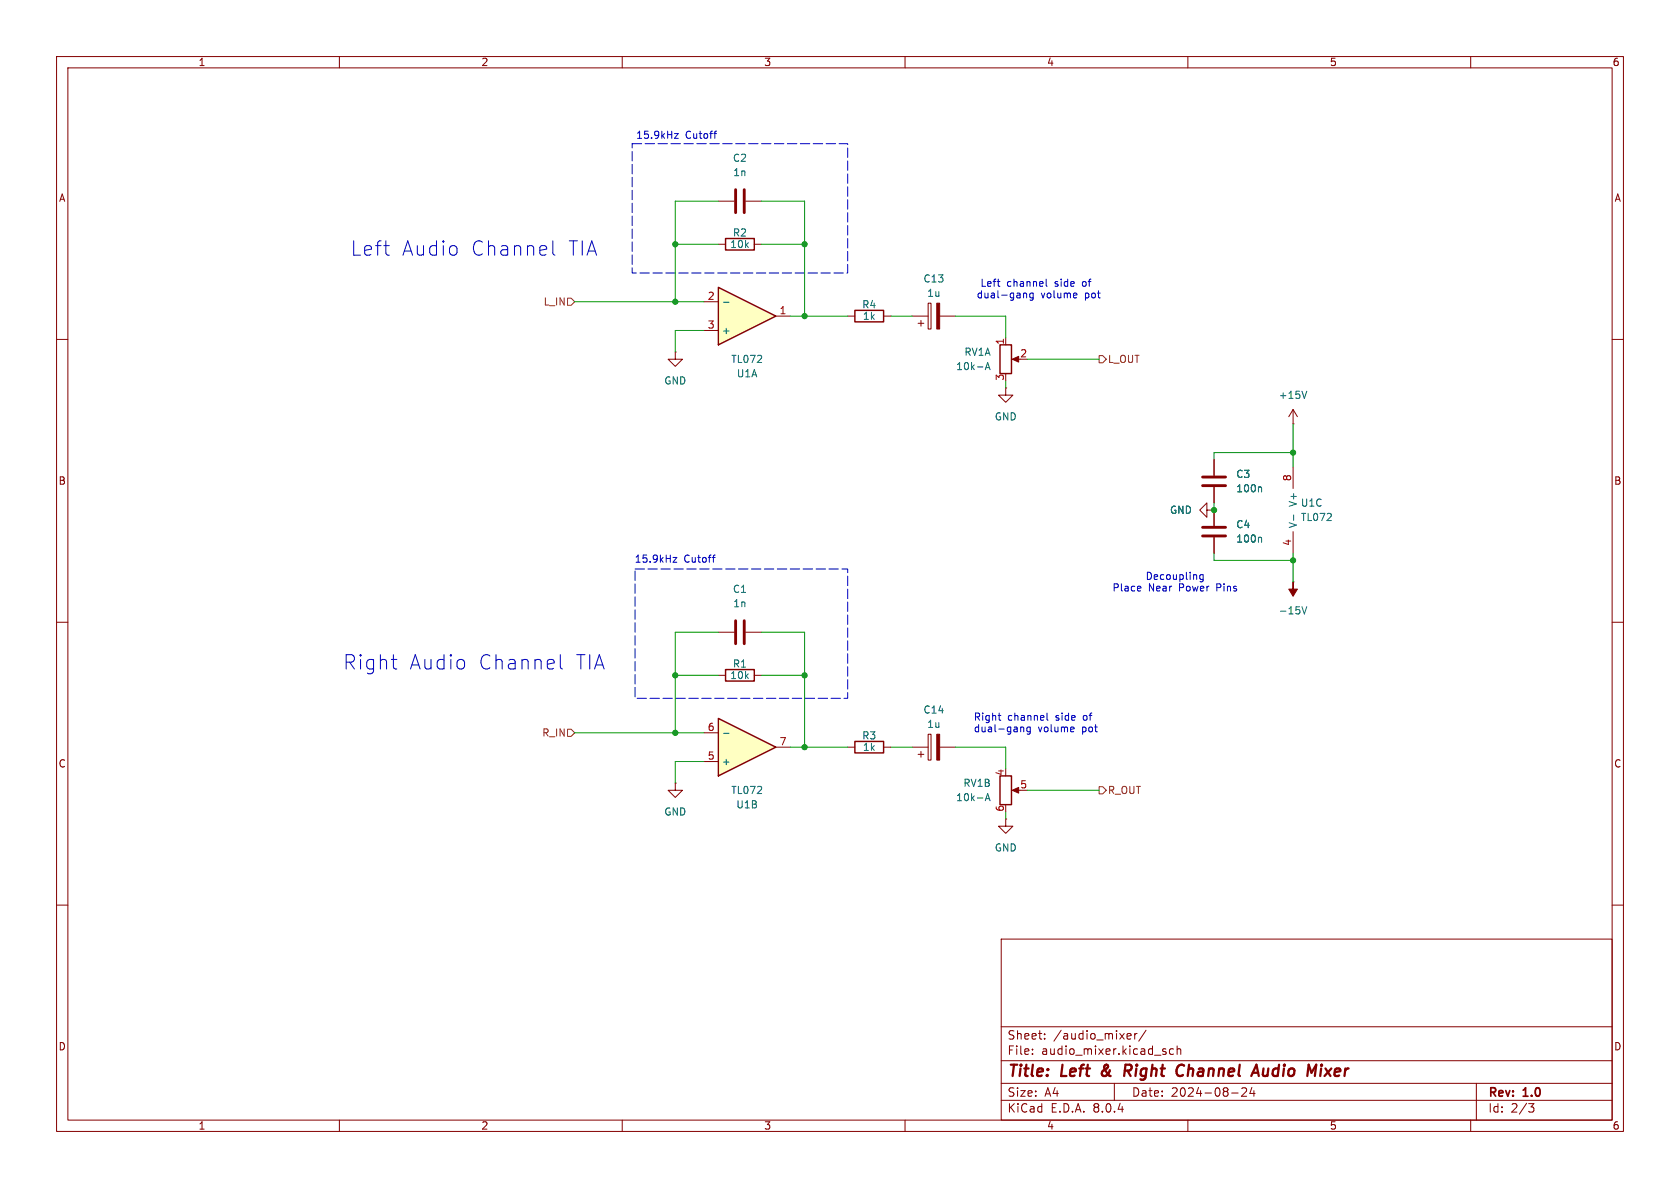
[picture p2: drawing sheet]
<svg xmlns="http://www.w3.org/2000/svg" width="297mm" height="210mm" viewBox="0 0 297 210" stroke-linecap="round" stroke-linejoin="round" font-family="sans-serif">
<g fill="none" stroke="#840000" stroke-width=".18">
<path d="M10 10h277v190h-277zM12 12h273v186h-273zM60 10v2M110 10v2M160 10v2M210 10v2M260 10v2M10 60h2M285 60h2M10 110h2M228.6 102.9h.1M285 110h2"/>
<path d="M179.3 139.7h1M10 160h2M177.8 144.8v1.3h1.3l-1.3 1.2-1.3-1.2h1.3M177.8 144.8h.1M285 160h2M177 166h108v32h-108zM60 198v2M110 198v2M160 198v2M177 194.5h108M177 191.5h108M177 187.5h108"/>
<path d="M177 181.5h108M182.5 186.3v.1M182.5 185.5v.1M184.7 183.6v.1M184.7 182.8v.1M197 191.5v3M199.5 182.7l.4 .1 .1 .3-.8 .1M199.9 183.6l-.4 .1M200.6 182.7v1M201 182.7l-.3 .1-.1 .2M202.6 182.1l-1.3 2M205.7 185.9l.4 .1 .1 .2-.2 .2h-.3"/>
<path d="M205.7 185.4l.4 .1M207.5 185.5l-.5-.1-.3 .3v.4l.2 .2h.6M208.1 185.5l.2-.1 .4 .1v.9M208.1 184.9v1.5M210 198v2M217.7 193.2h1.2M219.5 192.4l.6-.1 .2 .1 .1 .3-.9 1.1h.9M221.3 192.2l-.3 1.1h.9M221.7 192.8v1M260 198v2M261 191.5v6.5M270.2 195.1h1l-.5 .6 .4 .1 .1 .5-.3 .3h-.4"/>
</g>
<path d="M194.9 189.4a.53 .53 0 0 0 0 .7M199.3 189.3l.6 .9M199.7 188.2h-.7l-.3 2M199.8 189.2l-1 .1M208.5 188.3a.67 .67 0 0 1 .8 .1M209.1 190l-.4 .2M223.4 188.9l-.1 1.2 .2 .1 .5-.1M233.6 188.2l.1 .1-.1 .1M234.3 188.9l.9 1.3M235.4 188.9l-1.2 1.3" fill="none" stroke="#840000" stroke-width=".4"/>
<g fill="#840000" stroke="#840000" stroke-width=".18">
<path d="M228.6 102.9v1.2h.8l-.8 1.3-.8-1.3h.8z"/>
<path d="M178.9 139.7l1.2-.5v1z"/>
</g>
<path d="M230.2 107.3l.4 1.2 .4-1.2M174.2 141.5l.4-1.2 .4 1.2M174.3 141.2h.6" fill="none" stroke="#006464" stroke-width=".18"/>
<path d="M176.8 137.2h2v5h-2z" fill="none" stroke="#840000" stroke-width=".25"/>
<path d="M127 50.8l10.2 5.1-10.2 5.1z" fill="#ffffc2"/>
<path d="M127 50.8l10.2 5.1-10.2 5.1zM176.8 61h2v5h-2zM128.3 118.4h5v2h-5zM151.1 131.1h5.1v2h-5.1z" fill="none" stroke="#840000" stroke-width=".25"/>
<g fill="none" stroke="#840000" stroke-width=".18">
<path d="M124.5 53.3h2.5M124.5 58.4h2.5M137.2 55.9h2.5M177.8 59.7v1.3M119.4 62.2v1.3h1.2l-1.2 1.3-1.3-1.3h1.3M119.4 62.2h.1M177.8 68.6v1.3h1.3l-1.3 1.2-1.3-1.2h1.3M177.8 68.6h.1M179.3 63.5h1M127 119.4h1.3M127 111.8h2.8M131.8 111.8h2.8"/>
<path d="M133.3 119.4h1.3M119.4 138.4v1.3h1.2l-1.2 1.3-1.3-1.3h1.3M119.4 138.4h.1M149.9 132.1h1.2M156.2 132.1h1.3M161.3 132.1h2.8M162.3 133.4h1M162.8 132.8v1.1M164.1 129.8h.5v4.6h-.5zM166.1 132.1h2.8"/>
</g>
<path d="M127.9 53.4h1M174.2 65.3l.4-1.2 .4 1.2M174.3 65h.6" fill="none" stroke="#006464" stroke-width=".18"/>
<path d="M130 109.7v4.1M131.6 109.7v4.1" fill="none" stroke="#840000" stroke-width=".51"/>
<g fill="#840000" stroke="#840000" stroke-width=".18">
<path d="M165.6 129.8h.5v4.6h-.5z"/>
<path d="M178.9 63.5l1.2-.5v1z"/>
</g>
<path d="M127 127l10.2 5.1-10.2 5.1z" fill="#ffffc2"/>
<path d="M128.3 42.2h5v2h-5zM151.1 54.9h5.1v2h-5.1zM127 127l10.2 5.1-10.2 5.1z" fill="none" stroke="#840000" stroke-width=".25"/>
<g fill="none" stroke="#840000" stroke-width=".18">
<path d="M127 35.6h2.8M131.8 35.6h2.8M127 43.2h1.3M133.3 43.2h1.3M149.9 55.9h1.2M156.2 55.9h1.3M161.3 55.9h2.8M162.3 57.2h1M162.8 56.6v1.1M164.1 53.6h.5v4.6h-.5zM166.1 55.9h2.8M228.6 74.9h.1"/>
<path d="M228.6 72.4l-.8 1.3M228.6 72.4v2.5M228.6 72.4l.8 1.3M213.4 90.2v-1.3l-1.3 1.3 1.3 1.2v-1.2h1.2M214.6 90.2h.1M214.6 81.3v2.8M214.6 86.1v2.8M214.6 90.2v2.8M214.6 95v2.8M228.6 82.6v3.8M228.6 94v3.8M124.5 134.6h2.5"/>
<path d="M124.5 129.5h2.5M137.2 132.1h2.5"/>
</g>
<path d="M231 69.2l-.4 1.2M222.8 86.1l.2 .2v.6M222.8 95l.2 .2v.6M228.7 91v1M127.9 129.6h1" fill="none" stroke="#006464" stroke-width=".18"/>
<path d="M165.6 53.6h.5v4.6h-.5z" fill="#840000" stroke="#840000" stroke-width=".18"/>
<path d="M130 33.5v4.1M131.6 33.5v4.1M212.6 84.3h4.1M212.6 85.9h4.1M212.6 93.2h4.1M212.6 94.7h4.1" fill="none" stroke="#840000" stroke-width=".51"/>
<path d="M100.3 52.7h.7l.6 .6-.6 .7h-.7zM194.3 62.9h.6l.7 .6-.7 .6h-.6zM100.3 128.9h.7l.6 .6-.6 .7h-.7zM194.3 139.1h.6l.7 .6-.7 .6h-.6z" fill="none" stroke="#725600" stroke-width=".18"/>
<g fill="none" stroke="#0000c2" stroke-width=".18">
<path d="M119.2 23.6h.7l-.7 .9h.7M126.2 23.6h.5M126.7 23.2h-.3M97.7 42.6v2.1l.4 .4M176.3 49.8h.5M176.7 50.6h.1M181 51.8v.9M181 51.9l.1-.1 .3 .1 .1 .8M182.6 51.9l-.3-.1-.3 .3 .2 .5h.4M182.6 51.8v1l-.2 .3-.3-.1M184.9 49.3v1.1l.2 .2M190.2 51.8l.2 .3-.6 .1"/>
<path d="M190.3 52.6l-.1 .1M119 98.5h.7l-.7 .9h.7M125.9 98.5h.5M126.4 98.1l-.2 .1M69.2 116.6h1M69.9 118.3h.3M99.1 115.7v2.2l.3 .4M201.5 103.6l.2 .3-.6 .2M201.6 104.4l-.1 .1M212.7 101.6v1l-.2 .3-.3-.1M212.7 101.6h-.4l-.2 .2 .1 .6h.5M176.5 126.5h.4"/>
<path d="M176.7 127.3h.2M180.4 128.5v.9M180.4 128.6l.2-.1 .3 .1 .1 .8M182.1 128.6l-.3-.1-.3 .3 .2 .5h.4M182.1 128.5v1l-.2 .3-.3-.1M185.1 126.1v1l.2 .2M189.7 128.5l.2 .3-.6 .1M189.8 129.3l-.1 .1"/>
</g>
<path d="M111.8 25.4h38.1v22.9h-38.1zM112.3 100.6h37.6v22.8h-37.6z" fill="none" stroke="#0000c2" stroke-width=".18" stroke-dasharray="1.7 .6"/>
<g fill="none" stroke="#009600" stroke-width=".18">
<path d="M127 35.6h-7.6v17.7M134.6 35.6h7.6v20.3M101.6 53.3h22.9M119.4 43.2h7.6M124.5 58.4h-5.1v3.8M134.6 43.2h7.6M139.7 55.9h10.2M157.5 55.9h3.8M168.9 55.9h8.9v3.8M177.8 67.3v1.3M181.6 63.5h12.7M228.6 74.9v7.7"/>
<path d="M214.6 97.8v1.3h14M214.6 88.9v1.3M228.6 97.8v5.1M228.6 80h-14v1.3M119.4 119.4h7.6M127 111.8h-7.6v17.7M134.6 111.8h7.6v20.3M134.6 119.4h7.6M101.6 129.5h22.9M124.5 134.6h-5.1v3.8M139.7 132.1h10.2M157.5 132.1h3.8"/>
<path d="M168.9 132.1h8.9v3.8M181.6 139.7h12.7M177.8 143.5v1.3"/>
</g>
<g fill="#009600" stroke="#009600" stroke-width=".18">
<circle cx="119.4" cy="43.2" r=".46"/>
<circle cx="142.2" cy="43.2" r=".46"/>
<circle cx="142.2" cy="55.9" r=".46"/>
<circle cx="119.4" cy="53.3" r=".46"/>
<circle cx="119.4" cy="129.5" r=".46"/>
<circle cx="119.4" cy="119.4" r=".46"/>
<circle cx="228.6" cy="99.1" r=".46"/>
<circle cx="228.6" cy="80" r=".46"/>
<circle cx="214.6" cy="90.2" r=".46"/>
<circle cx="142.2" cy="132.1" r=".46"/>
<circle cx="142.2" cy="119.4" r=".46"/>
</g>
<g font-size="3.5" fill="#0000c2">
<text x="62" y="45.4">Left</text>
<text x="71" y="45.4">Audio</text>
<text x="83.1" y="45.4">Channel</text>
<text x="100.3" y="45.4">TIA</text>
<text x="60.6" y="118.6">Right</text>
<text x="72.3" y="118.6">Audio</text>
<text x="84.5" y="118.6">Channel</text>
<text x="101.6" y="118.6">TIA</text>
</g>
<g font-size="2.8" fill="#840000">
<text x="178" y="190.9">Title:</text>
<text x="187.7" y="190.9">Left</text>
<text x="195.6" y="190.9">&amp;</text>
<text x="200.4" y="190.9">Right</text>
<text x="210.4" y="190.9">Channel</text>
<text x="224.8" y="190.9">Audio</text>
<text x="235.2" y="190.9">Mixer</text>
</g>
<g font-size="2.1" fill="#840000">
<text x="178" y="184">Sheet:</text>
<text x="186.2" y="184">/audio_mixer/</text>
<text x="178" y="186.7">File:</text>
<text x="184.1" y="186.7">audio_mixer.kicad_sch</text>
<text x="178" y="196.9">KiCad</text>
<text x="178" y="194.1">Size:</text>
<text x="184.7" y="194.1">A4</text>
<text x="185.7" y="196.9">E.D.A.</text>
<text x="193.3" y="196.9">8.0.4</text>
<text x="200" y="194.1">Date:</text>
<text x="207" y="194.1">2024-08-24</text>
<text x="263" y="194.3">Rev:</text>
<text x="263" y="196.9">Id:</text>
<text x="267.1" y="196.9">2/3</text>
<text x="269.4" y="194.3">1.0</text>
</g>
<g font-size="1.8" fill="#840000">
<text x="35" y="11.9">1</text>
<text x="85" y="11.9">2</text>
<text x="135" y="11.9">3</text>
<text x="185" y="11.9">4</text>
<text x="235" y="11.9">5</text>
<text x="285" y="11.9">6</text>
<text x="10.3" y="35.9">A</text>
<text x="285.3" y="35.9">A</text>
<text x="10.3" y="85.9">B</text>
<text x="285.3" y="85.9">B</text>
<text x="10.3" y="135.9">C</text>
<text x="285.3" y="135.9">C</text>
<text x="10.3" y="185.9">D</text>
<text x="285.3" y="185.9">D</text>
<text x="35" y="199.9">1</text>
<text x="85" y="199.9">2</text>
<text x="135" y="199.9">3</text>
<text x="185" y="199.9">4</text>
<text x="235" y="199.9">5</text>
<text x="285" y="199.9">6</text>
</g>
<g font-size="1.8" fill="#0000c2">
<text x="112.4" y="24.7">15.9kHz</text>
<text x="121.2" y="24.7">Cutoff</text>
<text x="172.6" y="52.9">dual-gang</text>
<text x="173.2" y="50.9">Left</text>
<text x="178" y="50.9">channel</text>
<text x="184" y="52.9">volume</text>
<text x="186.6" y="50.9">side</text>
<text x="191.6" y="50.9">of</text>
<text x="191.9" y="52.9">pot</text>
<text x="112.1" y="99.7">15.9kHz</text>
<text x="120.9" y="99.7">Cutoff</text>
<text x="196.6" y="104.8">Place</text>
<text x="202.4" y="102.7">Decoupling</text>
<text x="203" y="104.8">Near</text>
<text x="208.5" y="104.8">Power</text>
<text x="215.3" y="104.8">Pins</text>
<text x="172.1" y="127.6">Right</text>
<text x="172.1" y="129.7">dual-gang</text>
<text x="178.1" y="127.6">channel</text>
<text x="183.5" y="129.7">volume</text>
<text x="186.7" y="127.6">side</text>
<text x="191.4" y="129.7">pot</text>
<text x="191.8" y="127.6">of</text>
</g>
<g font-size="1.8" fill="#006464">
<text x="129.5" y="28.8">C2</text>
<text x="129.5" y="31.3">1n</text>
<text x="129" y="44">10k</text>
<text x="129.5" y="42">R2</text>
<text x="163.2" y="50.1">C13</text>
<text x="163.8" y="52.7">1u</text>
<text x="127.5" y="59.3">+</text>
<text x="152.3" y="54.7">R4</text>
<text x="152.4" y="56.7">1k</text>
<text x="129.2" y="64.4">TL072</text>
<text x="168.9" y="65.6">10k-A</text>
<text x="170.4" y="63.1">RV1A</text>
<text x="117.3" y="68.2">GND</text>
<text x="130.2" y="66.9">U1A</text>
<text x="226" y="70.7">+15V</text>
<text x="175.8" y="74.5">GND</text>
<text x="218.4" y="84.7">C3</text>
<text x="218.4" y="87.2">100n</text>
<text x="229.5" y="89.7" transform="rotate(-90 229.5 89.7)">V+</text>
<text x="229.9" y="89.8">U1C</text>
<text x="206.7" y="91">GND</text>
<text x="218.4" y="93.6">C4</text>
<text x="229.5" y="93.5" transform="rotate(-90 229.5 93.5)">V-</text>
<text x="229.9" y="92.3">TL072</text>
<text x="218.4" y="96.1">100n</text>
<text x="129.5" y="105">C1</text>
<text x="129.5" y="107.5">1n</text>
<text x="226" y="108.8">-15V</text>
<text x="129.5" y="118.2">R1</text>
<text x="129" y="120.2">10k</text>
<text x="152.3" y="130.9">R3</text>
<text x="163.2" y="126.3">C14</text>
<text x="163.8" y="128.9">1u</text>
<text x="127.5" y="135.5">+</text>
<text x="152.4" y="132.9">1k</text>
<text x="129.2" y="140.6">TL072</text>
<text x="130.1" y="143.1">U1B</text>
<text x="168.9" y="141.8">10k-A</text>
<text x="170.2" y="139.3">RV1B</text>
<text x="117.3" y="144.4">GND</text>
<text x="175.8" y="150.7">GND</text>
</g>
<g font-size="1.8" fill="#a90000">
<text x="125" y="53.1">2</text>
<text x="125" y="58.2">3</text>
<text x="137.7" y="55.6">1</text>
<text x="177.5" y="61" transform="rotate(-90 177.5 61)">1</text>
<text x="180.3" y="63.2">2</text>
<text x="177.5" y="67.4" transform="rotate(-90 177.5 67.4)">3</text>
<text x="228.3" y="85.2" transform="rotate(-90 228.3 85.2)">8</text>
<text x="228.3" y="96.6" transform="rotate(-90 228.3 96.6)">4</text>
<text x="125" y="129.3">6</text>
<text x="137.7" y="131.8">7</text>
<text x="125" y="134.4">5</text>
<text x="177.5" y="137.2" transform="rotate(-90 177.5 137.2)">4</text>
<text x="177.5" y="143.6" transform="rotate(-90 177.5 143.6)">6</text>
<text x="180.3" y="139.4">5</text>
</g>
<g font-size="1.8" fill="#725600">
<text x="96" y="54.2">L_IN</text>
<text x="195.8" y="64.4">L_OUT</text>
<text x="95.8" y="130.4">R_IN</text>
<text x="195.8" y="140.6">R_OUT</text>
</g>
</svg>
